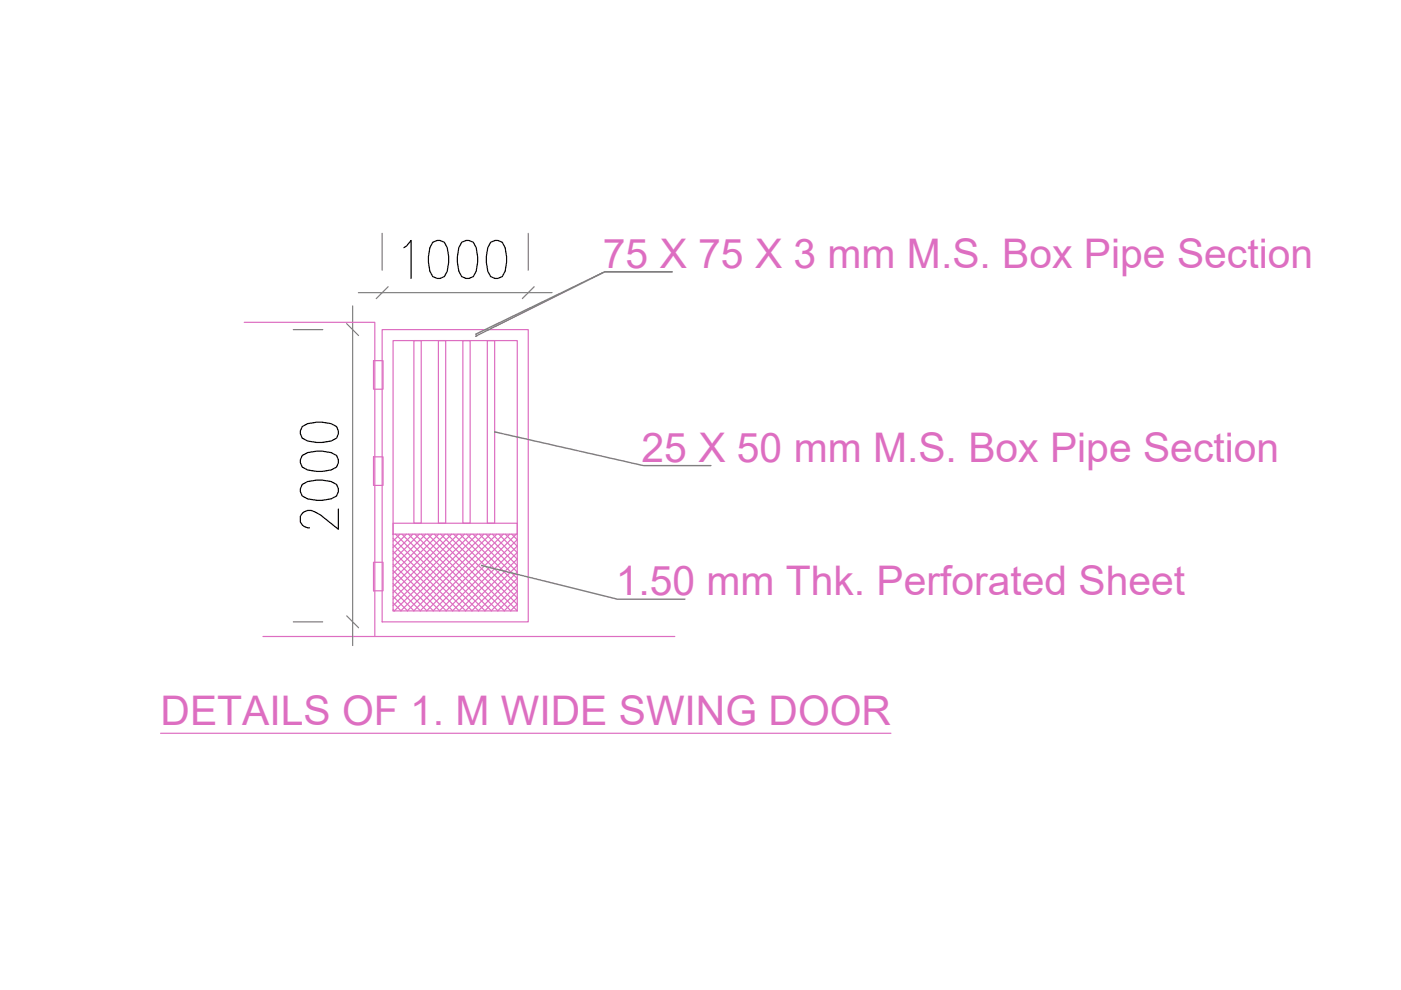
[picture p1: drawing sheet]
<svg xmlns="http://www.w3.org/2000/svg" width="297mm" height="210mm" viewBox="0 0 297 210" stroke-linecap="round" stroke-linejoin="round" font-family="sans-serif">
<!-- layer: _PrintAdditionalDetail -->
<g fill="none" stroke="#dd6ec1" stroke-width=".25">
<path d="M51.8 68.3h27.7v66.7M79.2 76.5h2v6h-2zM81 69.9h31v62h-31zM83.3 72.2h26.4v57.3h-26.4zM87.8 72.2h1.5v38.7h-1.5zM92.9 72.2h1.6v38.7h-1.6zM98.1 72.2h1.6v38.7h-1.6zM103.3 72.2h1.6v38.7h-1.6zM79.2 96.9h2v6h-2zM79.2 119.2h2v6.1h-2zM83.3 110.9h26.4v2.4h-26.4zM83.3 119.6l10 9.9"/>
<path d="M83.3 118.2l11.3 11.3M83.3 116.9l12.7 12.6M83.3 115.5l14.1 14M83.3 114.1l15.4 15.4M83.4 113.3l-.1 .1M83.8 113.3l16.3 16.2M84.8 113.3l-1.5 1.4M85.2 113.3l16.3 16.2M86.2 113.3l-2.9 2.8M86.6 113.3l16.2 16.2M87.5 113.3l-4.2 4.2M88 113.3l16.2 16.2"/>
<path d="M88.9 113.3l-5.6 5.5M89.3 113.3l16.3 16.2M90.3 113.3l-7 6.9M90.7 113.3l16.3 16.2M91.6 113.3l-8.3 8.3M92.1 113.3l16.2 16.2M93 113.3l-9.7 9.6M93.4 113.3l16.2 16.2M94.4 113.3l-11.1 11M94.8 113.3l14.9 14.8-1.5 1.4M95.8 113.3l-12.5 12.4M96.2 113.3l13.5 13.5"/>
<path d="M97.1 113.3l-13.8 13.7M97.5 113.3l12.2 12.1M98.5 113.3l-15.2 15.1M98.9 113.3l10.8 10.7M99.9 113.3l-16.3 16.2M100.3 113.3l9.4 9.4M101.2 113.3l-16.2 16.2M101.6 113.3l8.1 8-8.3 8.2M102.6 113.3l-16.3 16.2M103 113.3l6.7 6.6-9.7 9.6M104 113.3l-16.3 16.2M104.4 113.3l5.3 5.3"/>
<path d="M105.3 113.3l-16.2 16.2M105.7 113.3l4 3.9M106.7 113.3l-16.2 16.2M107.1 113.3l2.6 2.5M108.1 113.3l-16.3 16.2M108.5 113.3l1.2 1.2M109.4 113.3l-16.2 16.2M109.7 114.4l-15.1 15.1M109.7 115.8l-13.8 13.7M109.7 117.1l-12.4 12.4M109.7 118.5l-11 11M55.7 135h87.4"/>
<path d="M83.3 129.2l.4 .3M83.3 127.8l1.7 1.7M83.3 126.5l3.1 3M83.3 125.1l4.5 4.4M83.3 123.7l5.9 5.8M83.3 122.3l7.2 7.2M83.3 121l8.6 8.5M109.7 122.6l-6.9 6.9M109.7 124l-5.6 5.5M109.7 125.4l-4.2 4.1M109.7 126.7l-2.8 2.8M34 155.5h154.9"/>
</g>
<!-- layer: A-SECTION-DIM -->
<path d="M81 49.5v7.8M112 49.5v7.8M62.2 69.9h6.2M74.8 64.9v72M76 62.1h41M62.2 131.9h6.2" fill="none" stroke="#808080" stroke-width=".25"/>
<!-- layer: 0 -->
<path d="M73.5 68.6l2.5 2.5M82.3 60.8l-2.5 2.5M100.9 70.8h.1M100.9 71.3h.1M113.3 60.8l-2.6 2.5M104.9 91.6h.1M102.1 119.9h.1M73.5 130.6l2.5 2.5" fill="none" stroke="#808080" stroke-width=".25"/>
<!-- layer: A-SECTION-DIM -->
<path d="M85.6 52.5l.6-.4 1-1.1v8M91.8 51.4l.9-.4h.6l.9 .4a7.5 7.5 0 0 1 0 7.2l-.9 .4h-.6l-.9-.4a7.5 7.5 0 0 1 0-7.2zM97.9 51.4l.9-.4h.6l.9 .4a7.5 7.5 0 0 1 0 7.2l-.9 .4h-.6l-.9-.4a7.5 7.5 0 0 1 0-7.2zM104 51.4l1-.4h.6l.9 .4a7.5 7.5 0 0 1 0 7.2l-.9 .4h-.6l-1-.4a7.5 7.5 0 0 1 0-7.2zM64.1 96.6a7.5 7.5 0 0 1 7.3 0l.3 .9v.6l-.3 .9a7.5 7.5 0 0 1-7.3 0l-.4-.9v-.6zM64.1 90.4a7.5 7.5 0 0 1 7.3 0l.3 1v.6l-.3 .9a7.5 7.5 0 0 1-7.3 0l-.4-.9v-.6zM64.1 102.7a7.5 7.5 0 0 1 7.3 0l.3 .9v.6l-.3 1a7.5 7.5 0 0 1-7.3 0l-.4-1v-.6zM71.7 107.9v4.3l-3.8-3.1-1.1-.6a2.09 2.09 0 0 0-3.1 1v1.2a1.98 1.98 0 0 0 1.9 1.2" fill="none" stroke="#000" stroke-width=".25"/>
<!-- layer: 0 -->
<path d="M100.9 70.8l27.3-13.2h14.3h-14.3l-27.3 13.7M104.9 91.6l31.5 7.1h14.3M102.1 119.9l28.8 7.1h14.3" fill="none" stroke="#808080" stroke-width=".3"/>
<g font-size="8.7" fill="#dd6ec1">
<text x="127.8" y="56.8">75 X 75 X 3 mm M.S. Box Pipe Section</text>
<text x="136" y="97.9">25 X 50 mm M.S. Box Pipe Section</text>
<text x="130.5" y="126.2">1.50 mm Thk. Perforated Sheet</text>
<text x="34" y="153.6">DETAILS OF 1. M WIDE SWING DOOR</text>
</g>
</svg>
